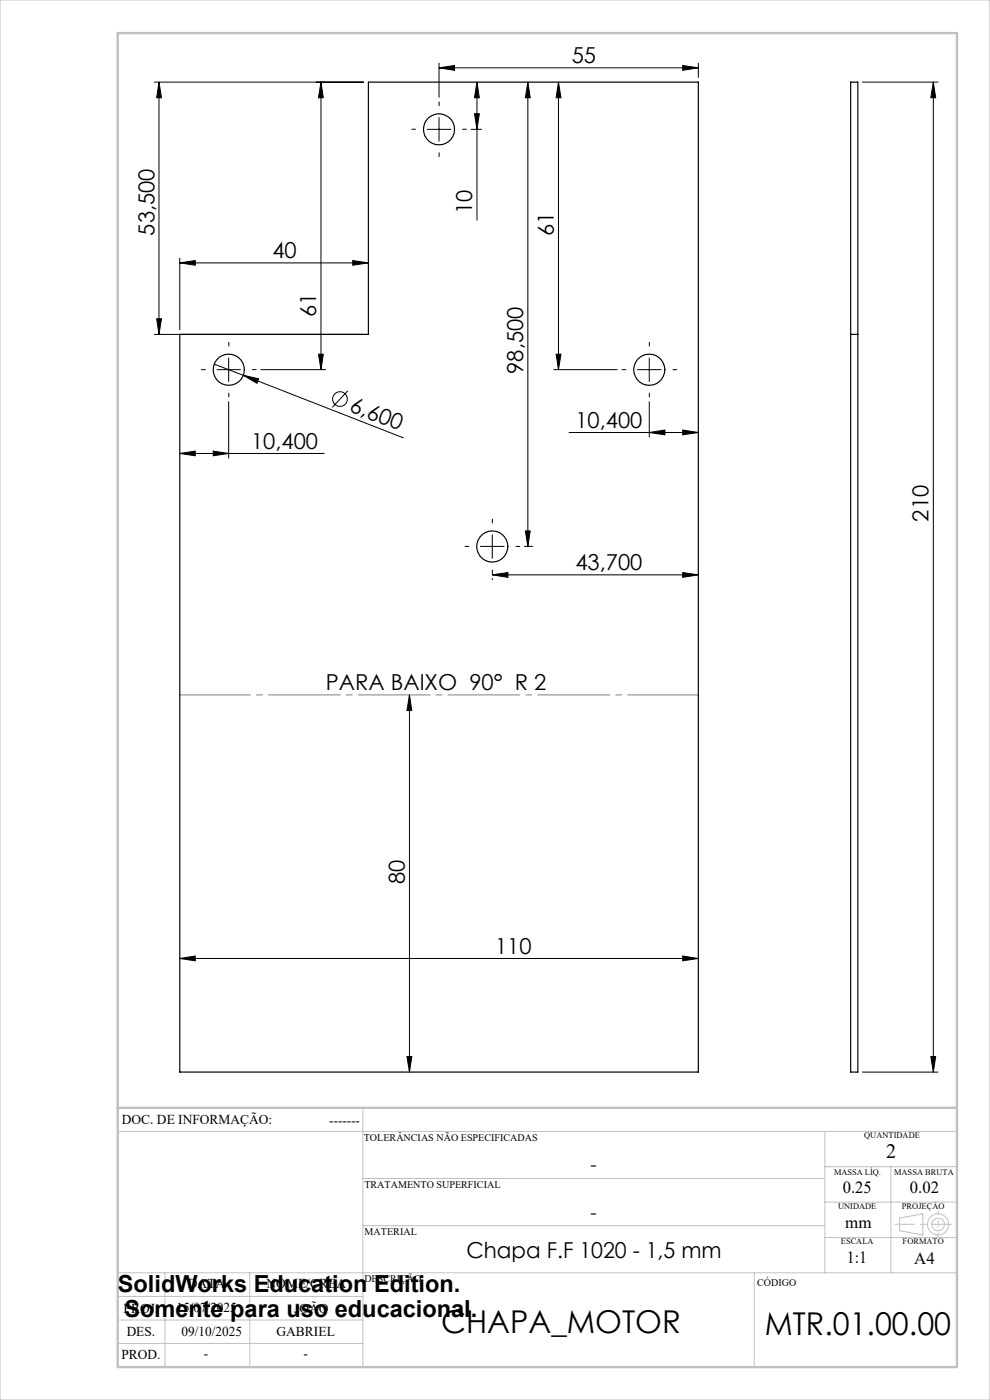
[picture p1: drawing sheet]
<svg xmlns="http://www.w3.org/2000/svg" width="210mm" height="297mm" viewBox="0 0 210 297" stroke-linecap="round" stroke-linejoin="round" font-family="sans-serif">
<g fill="none" stroke="#000" stroke-width=".21">
<path d="M32.7 17.4h44.4M33.7 17.4l.6 3.3h-1.1zM33.7 17.4v53.5M68.1 17.4l.5 3.3h-1zM68.1 17.4v61M93.1 14.4l3.3-.5v1zM93.1 13.4v7.2M93.1 14.4h55M101.2 17.4l.5 3.3h-1.1zM101.2 17.4v29.3M112 17.4l.5 3.3h-1.1zM112 17.4v98.5"/>
<path d="M118.5 17.4l.5 3.3h-1zM118.5 17.4v61M144.8 13.9l3.3 .5-3.3 .5zM148.1 13.4v3M183 17.4h16M198 17.4v210M198 17.4l.5 3.3h-1.1zM90.6 27.4h5M93.1 24.9v5M99.9 27.4h2.3M100.6 24.1h1.1l-.5 3.3zM38.1 55.8l3.3-.5v1z"/>
<path d="M38.1 54.8v15.2M38.1 55.8h40M74.8 55.3l3.3 .5-3.3 .5zM32.7 70.9h44.4M33.2 67.6h1.1l-.6 3.3zM45.4 77.3l6.2 2.3M46 78.4h5M48.5 75.9v5M51.6 79.6l3.3 .8-.4 .9zM51.6 79.6l33.9 13.3M55.3 78.4h13.8M67.6 75.1h1l-.5 3.3z"/>
<path d="M117.5 78.4h13.4M118 75.1h1l-.5 3.3zM135.2 78.4h5M137.7 75.9v5M38.1 96.2l3.3-.5v1zM38.1 96.2h30.7M45.2 95.7l3.3 .5-3.3 .5zM48.5 85.2v12M73.8 82.9l-3.3 3.5M120.7 91.8h27.4M137.7 91.8l3.3-.6v1zM137.7 85.2v7.5"/>
<path d="M144.8 91.2l3.3 .6-3.3 .4zM101.9 115.9h5M104.4 113.4v5M111.2 115.9h1.8M111.4 112.6h1.1l-.5 3.3zM104.4 122l3.3-.5v1zM104.4 122.7v.3M104.4 122h43.7M144.8 121.5l3.3 .5-3.3 .5zM86.9 147.4l.4 3.3h-1zM86.9 147.4v80M38.1 203.3l3.3-.5v1z"/>
<path d="M38.1 203.3h110M144.8 202.8l3.3 .5-3.3 .5zM86.3 224.2h1l-.4 3.2zM183 227.4h16M197.4 224.2h1.1l-.5 3.2z"/>
<circle cx="72.1" cy="84.7" r="1.55"/>
</g>
<g fill="none" stroke="#c0c0c0" stroke-width=".21">
<path d="M0 0h210v297h-210zM77 235v55M25 240h178M77 250h98M175 240v30M175 255h28M175 247.5h28M189 247.5v22.5M190.8 258.4l5-.9v4.5l-5-.9zM25 275h52M25 270h178M35 270v20"/>
<path d="M53 270v20M77 260h98M160 270v20M175 262.5h28M25 285h52M25 280h52"/>
<circle cx="199" cy="259.7" r="1.34"/>
<circle cx="199" cy="259.7" r="2.25"/>
</g>
<g fill="none" stroke="#000" stroke-width=".21" stroke-dasharray="15.2 1.3 1.3 1.3">
<path d="M88.1 27.4h-.8M93.1 22.4v-.8M93.1 32.4v.8M98.1 27.4h.8M43.5 78.4h-.8M48.5 73.4v-.8M53.5 78.4h.8M132.7 78.4h-.8M137.7 73.4v-.8M142.7 78.4h.8M48.5 83.4v.8M137.7 83.4v.8"/>
<path d="M99.4 115.9h-.8M104.4 110.9v-.8M109.4 115.9h.8M104.4 120.9v.8"/>
</g>
<path d="M148.1 147.4h-110" fill="none" stroke="#808080" stroke-width=".21" stroke-dasharray="15.2 1.3 1.3 1.3" stroke-dashoffset=".2"/>
<path d="M201.8 259.7h-11.9" fill="none" stroke="#c0c0c0" stroke-width=".21" stroke-dasharray="15.2 1.3 1.3 1.3" stroke-dashoffset="11.2"/>
<path d="M199 256.9v5.4" fill="none" stroke="#c0c0c0" stroke-width=".21" stroke-dasharray="15.2 1.3 1.3 1.3" stroke-dashoffset="14.4"/>
<path d="M25 7h178v283h-178zM25 235h178" fill="none" stroke="#c0c0c0" stroke-width=".5"/>
<g fill="#000">
<path d="M51.6 79.6l3.3 .8-.4 .9z"/>
<path d="M101.2 17.4l.5 3.3h-1.1zM100.6 24.1h1.1l-.5 3.3zM86.9 147.4l.4 3.3h-1zM86.3 224.2h1l-.4 3.2z"/>
<path d="M144.8 13.9l3.3 .5-3.3 .5zM93.1 14.4l3.3-.5v1z"/>
<path d="M38.1 55.8l3.3-.5v1zM74.8 55.3l3.3 .5-3.3 .5zM38.1 96.2l3.3-.5v1zM45.2 95.7l3.3 .5-3.3 .5zM137.7 91.8l3.3-.6v1zM144.8 91.2l3.3 .6-3.3 .4zM104.4 122l3.3-.5v1zM144.8 121.5l3.3 .5-3.3 .5zM38.1 203.3l3.3-.5v1zM144.8 202.8l3.3 .5-3.3 .5z"/>
<path d="M67.6 75.1h1l-.5 3.3zM68.1 17.4l.5 3.3h-1zM118 75.1h1l-.5 3.3zM118.5 17.4l.5 3.3h-1zM111.4 112.6h1.1l-.5 3.3zM112 17.4l.5 3.3h-1.1zM33.2 67.6h1.1l-.6 3.3zM33.7 17.4l.6 3.3h-1.1z"/>
<path d="M197.4 224.2h1.1l-.5 3.2zM198 17.4l.5 3.3h-1.1z"/>
</g>
<g fill="none" stroke="#000" stroke-width=".25">
<path d="M78.1 17.4h70v210h-110v-156.5h40zM180.4 17.4h1.6v210h-1.6zM180.4 70.9h1.6"/>
<circle cx="93.1" cy="27.4" r="3.3"/>
<circle cx="48.5" cy="78.4" r="3.3"/>
<circle cx="137.7" cy="78.4" r="3.3"/>
<circle cx="104.4" cy="115.9" r="3.3"/>
</g>
<g font-size="6.7">
<text x="93.6" y="282.7">CHAPA_MOTOR</text>
<text x="162.2" y="283.1">MTR.01.00.00</text>
</g>
<g font-size="5">
<text x="25" y="274">SolidWorks Education Edition.</text>
<text x="26.4" y="279.5">Somente para uso educacional.</text>
</g>
<g font-size="4.7">
<text x="121.3" y="13.4">55</text>
<text x="100.2" y="45.4" transform="rotate(-90 100.2 45.4)">10</text>
<text x="32.7" y="50" transform="rotate(-90 32.7 50)">53,500</text>
<text x="117.5" y="50" transform="rotate(-90 117.5 50)">61</text>
<text x="57.8" y="54.7">40</text>
<text x="67.1" y="67.3" transform="rotate(-90 67.1 67.3)">61</text>
<text x="111" y="79.3" transform="rotate(-90 111 79.3)">98,500</text>
<text x="73.9" y="87.2" transform="rotate(21 73.9 87.2)">6,600</text>
<text x="53.3" y="95.2">10,400</text>
<text x="122" y="90.7">10,400</text>
<text x="197" y="110.7" transform="rotate(-90 197 110.7)">210</text>
<text x="122" y="120.9">43,700</text>
<text x="69.1" y="146.4">PARA BAIXO 90° R 2</text>
<text x="85.8" y="187.6" transform="rotate(-90 85.8 187.6)">80</text>
<text x="105" y="202.3">110</text>
<text x="99" y="266.8">Chapa F.F 1020 - 1,5 mm</text>
</g>
<text font-size="4.3" x="188" y="245.8">2</text>
<g font-size="4">
<text x="125.2" y="248.4">-</text>
<text x="125.2" y="258.6">-</text>
</g>
<g font-size="3.6">
<text x="178.8" y="253.1">0.25</text>
<text x="193" y="253.1">0.02</text>
<text x="179.3" y="260.6">mm</text>
<text x="179.6" y="267.9">1:1</text>
<text x="193.9" y="268.1">A4</text>
</g>
<g font-size="2.9">
<text x="25.9" y="238.4">DOC. DE INFORMAÇÃO:</text>
<text x="69.8" y="238.6">-------</text>
<text x="39.9" y="273.2">DATA</text>
<text x="56.5" y="273.2">NOME/CREA</text>
<text x="26.2" y="278.6">PROJ.</text>
<text x="37.4" y="278.2">15/07/2025</text>
<text x="62.4" y="278.6">JOÃO</text>
<text x="26.9" y="283.4">DES.</text>
<text x="38.5" y="283.4">09/10/2025</text>
<text x="58.7" y="283.4">GABRIEL</text>
<text x="25.7" y="288.3">PROD.</text>
<text x="43.3" y="288">-</text>
<text x="64.4" y="288">-</text>
</g>
<g font-size="2.2">
<text x="77.2" y="242.1">TOLERÂNCIAS NÃO ESPECIFICADAS</text>
<text x="77.3" y="251.9">TRATAMENTO SUPERFICIAL</text>
<text x="77.3" y="261.9">MATERIAL</text>
<text x="77.3" y="272.1">DESCRIÇÃO</text>
<text x="160.6" y="272.8">CÓDIGO</text>
</g>
<g font-size="1.8">
<text x="183.3" y="241.4">QUANTIDADE</text>
<text x="176.9" y="249.2">MASSA LÍQ.</text>
<text x="189.7" y="249.2">MASSA BRUTA</text>
<text x="177.8" y="256.5">UNIDADE</text>
<text x="191.3" y="256.5">PROJEÇÃO</text>
<text x="178.4" y="264">ESCALA</text>
<text x="191.5" y="264">FORMATO</text>
</g>
</svg>
